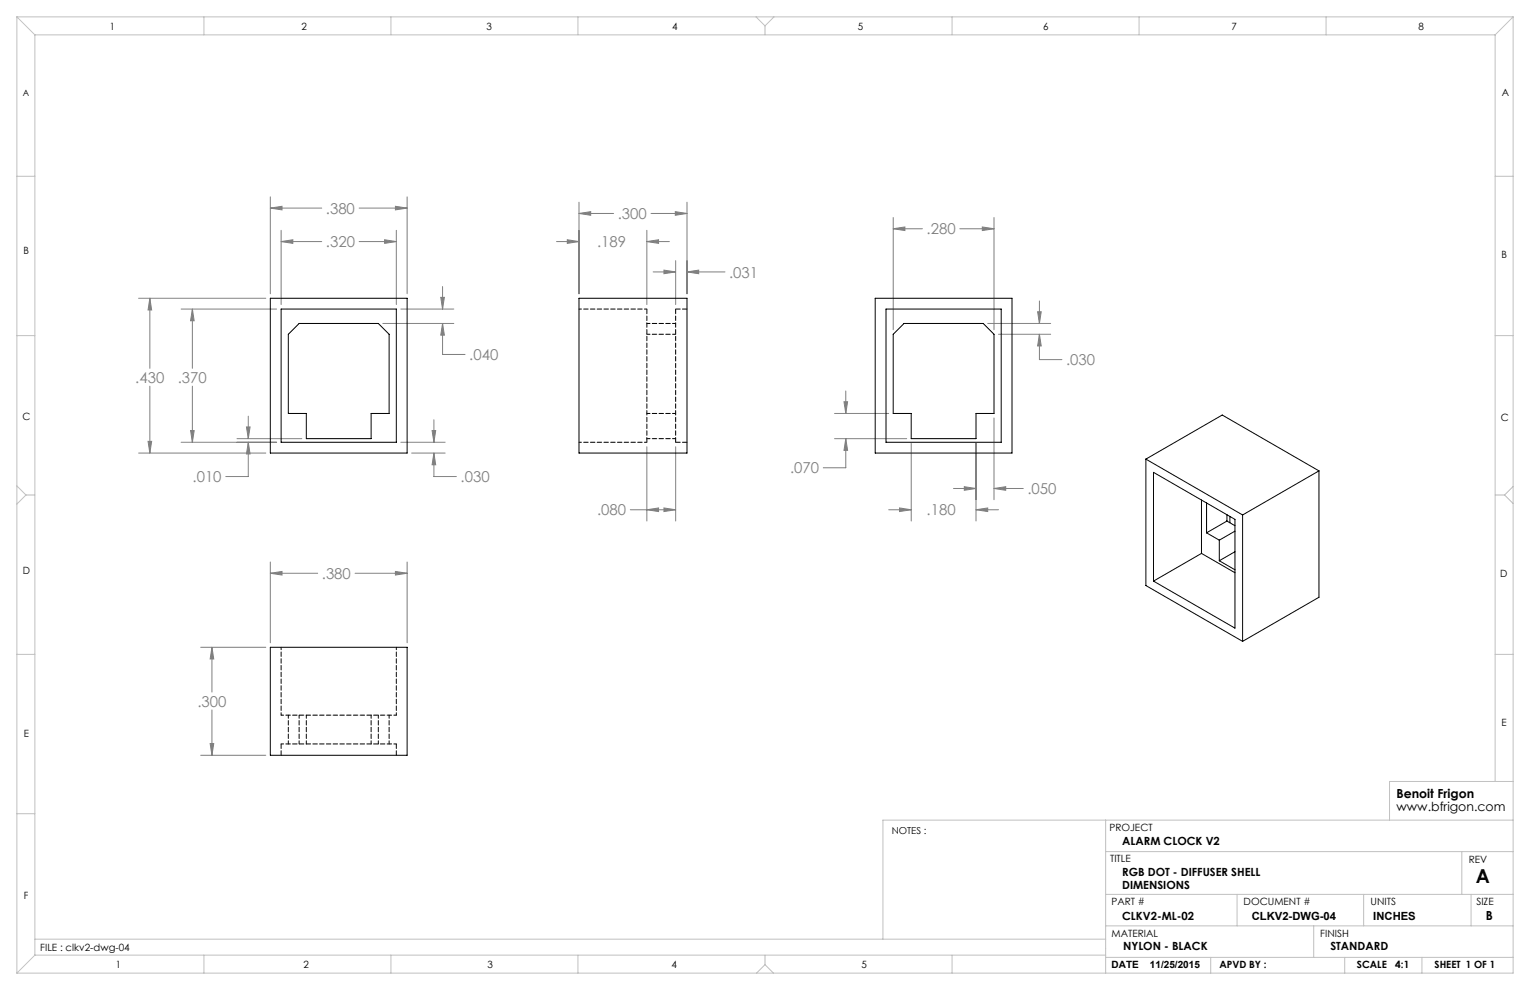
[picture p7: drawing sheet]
<svg xmlns="http://www.w3.org/2000/svg" width="432mm" height="279mm" viewBox="0 0 432 279" stroke-linecap="round" stroke-linejoin="round" font-family="sans-serif">
<g fill="none" stroke="#808080" stroke-width=".28">
<path d="M76.3 58.7l3.3-.5v1zM76.3 55.6v27.3M76.3 58.7h14.5M101.4 58.7h13.5M111.6 58.2l3.3 .5-3.3 .5zM114.9 55.6v27.3M163.4 57.1v25.8M190.6 59.7l3.3 .5-3.3 .6zM193.9 57.1v25.8M79.3 68.2l3.3-.5v1zM79.3 65v21M79.3 68.2h11.5"/>
<path d="M101.4 68.2h10.5M108.5 67.7l3.4 .5-3.4 .5zM111.9 65v21M157.1 68.2h6.3M160.1 67.7l3.3 .5-3.3 .5zM163.4 60.2l3.3-.5v1.1zM163.4 60.2h9.8M182.6 68.2l3.3-.5v1zM182.6 68.2h6.3M182.6 65v21M183.7 60.2h10.2M184.3 76.7h6.4"/>
<path d="M187.4 76.2l3.3 .5-3.3 .6zM190.7 73.6v12.4M193.9 76.7l3.3-.5v1.1zM193.9 76.7h10.7M252.1 64.6l3.3-.5v1zM252.1 61.4v31.7M252.1 64.6h8.2M270.9 64.6h9.6M277.2 64.1l3.3 .5-3.3 .5zM280.5 61.4v31.7M39.1 84.2h35.9M42.3 84.2l.5 3.3h-1z"/>
<path d="M42.3 84.2v19.8M51.1 87.2h27M54.3 87.2l.5 3.3h-1zM54.3 87.2v16.8M108 91.3h20.1M113.1 87.2h15M124.4 83.9h1l-.5 3.3zM124.9 91.3l.5 3.3h-1zM124.9 91.3v8.7h6.3M124.9 80.9v6.3M278.8 91.3h17.7M281.8 94.3h14.7"/>
<path d="M292.8 88h1.1l-.6 3.3zM293.3 94.3l.6 3.3h-1.1zM293.3 94.3v7.2h6.4M293.3 84.9v6.4M42.3 109v18.9M54.3 109v15.8M70.1 117.5v6.3M122.5 118.5v6.3M235.5 116.7h15.3M238.2 113.4h1l-.5 3.3zM238.7 110.3v6.4M280.5 118v23"/>
<path d="M39.1 127.9h35.9M41.8 124.6h1l-.5 3.3zM51.1 124.8h27M53.8 121.5h1l-.5 3.3zM66.9 123.8h18.3M69.6 120.5h1l-.5 3.3zM70.1 124.8l.5 3.3h-1zM70.1 124.8v9.7h-6.4M113.1 124.8h12.5M116.2 127.9h9.4M121.9 121.5h1.1l-.5 3.3zM122.5 127.9l.5 3.3h-1.1z"/>
<path d="M122.5 127.9v6.6h6.3M182.6 126.1v20.9M190.7 126.1v20.9M235.5 123.8h20.4M238.7 123.8l.5 3.3h-1zM238.7 123.8v8.2h-6.4M257.2 125.1v21.9M269.1 137.9h6.4M272.1 137.4l3.4 .5-3.4 .5zM275.5 125.1v21.9M280.5 137.9l3.3-.5v1zM280.5 137.9h8.3"/>
<path d="M76.3 158.6v22.8M114.9 158.6v22.8M177.9 143.9h12.8M182.6 143.9l3.3-.5v1zM187.4 143.4l3.3 .5-3.3 .5zM250.8 143.9h6.4M253.9 143.4l3.3 .5-3.3 .5zM275.5 143.9l3.3-.5v1zM275.5 143.9h6.3M76.3 161.8l3.3-.5v1zM76.3 161.8h13.4M100.2 161.8h14.7"/>
<path d="M111.6 161.3l3.3 .5-3.3 .5zM56.6 182.7h18.4M59.8 182.7l.5 3.3h-1zM59.8 182.7v12.6M56.6 213.2h18.4M59.3 209.9h1l-.5 3.3zM59.8 200.4v12.8"/>
</g>
<g fill="none" stroke="#c0c0c0" stroke-width=".28">
<path d="M4.8 4.8l5 5M4.8 4.8h422.2M4.8 4.8v269.8M9.8 9.8h412.2M9.8 9.8v259.8M57.5 4.8v5M110.3 4.8v5M163.1 4.8v5M213.4 4.8l2.5 2.5M215.9 7.3v2.5M218.4 4.8l-2.5 2.5M268.7 4.8v5"/>
<path d="M321.5 4.8v5M374.3 4.8v5M422 9.8v210.7M427 4.8l-5 5M427 4.8v269.8h-422.2M4.8 49.7h5M422 49.7h5M4.8 94.7h5M422 94.7h5M4.8 137.1l2.5 2.6M7.3 139.7l-2.5 2.6M7.3 139.7h2.5"/>
<path d="M422 139.7h2.6M424.6 139.7l2.4 2.4M427 137.3l-2.4 2.4M4.8 184.7h5M422 184.7h5M4.8 229.7h5M312 231.5v43.1M427 231.5h-177.8v33.6M427 220.5h-34.8v11M312 240.3h115M312 252.4h115M349.1 252.4v8.9"/>
<path d="M384.9 252.4v8.9M412.6 240.3v12.1M415.2 252.4v8.9M9.8 265.1h302.2M9.8 269.6l-5 5M9.8 269.6h302.2M57.5 269.6v5M110.3 269.6v5M163.1 269.6v5M215.9 272.2l-2.4 2.4M215.9 272.2l2.4 2.4M215.9 269.6v2.6"/>
<path d="M268.7 269.6v5M312 270.2h115M312 261.3h115M341.7 270.2v4.4M370.8 261.3v8.9M379.5 270.2v4.4M401.3 270.2v4.4"/>
</g>
<path d="M111.6 58.2l3.3 .5-3.3 .5zM76.3 58.7l3.3-.5v1zM42.3 84.2l.5 3.3h-1zM41.8 124.6h1l-.5 3.3zM54.3 87.2l.5 3.3h-1zM53.8 121.5h1l-.5 3.3zM121.9 121.5h1.1l-.5 3.3zM122.5 127.9l.5 3.3h-1.1zM79.3 68.2l3.3-.5v1zM108.5 67.7l3.4 .5-3.4 .5zM124.9 91.3l.5 3.3h-1zM124.4 83.9h1l-.5 3.3zM69.6 120.5h1l-.5 3.3zM70.1 124.8l.5 3.3h-1zM163.4 60.2l3.3-.5v1.1zM190.6 59.7l3.3 .5-3.3 .6zM182.6 68.2l3.3-.5v1zM160.1 67.7l3.3 .5-3.3 .5zM187.4 76.2l3.3 .5-3.3 .6zM193.9 76.7l3.3-.5v1.1zM182.6 143.9l3.3-.5v1zM187.4 143.4l3.3 .5-3.3 .5zM76.3 161.8l3.3-.5v1zM111.6 161.3l3.3 .5-3.3 .5zM59.8 182.7l.5 3.3h-1zM59.3 209.9h1l-.5 3.3zM253.9 143.4l3.3 .5-3.3 .5zM275.5 143.9l3.3-.5v1zM252.1 64.6l3.3-.5v1zM277.2 64.1l3.3 .5-3.3 .5zM280.5 137.9l3.3-.5v1zM272.1 137.4l3.4 .5-3.4 .5zM238.7 123.8l.5 3.3h-1zM238.2 113.4h1l-.5 3.3zM293.3 94.3l.6 3.3h-1.1zM292.8 88h1.1l-.6 3.3z" fill="#808080"/>
<g fill="none" stroke="#000" stroke-width=".28">
<path d="M76.3 84.2h38.6v43.7h-38.6zM79.3 87.2h32.6v37.6h-32.6zM81.4 94.3l3-3h22.4l3 3v22.4h-5.1v7.1h-18.2v-7.1h-5.1zM163.4 84.2h30.5v43.7h-30.5zM247 84.2h38.6v43.7h-38.6zM250.1 87.2h32.5v37.6h-32.5zM252.1 94.3l3-3h22.4l3 3v22.4h-5v7.1h-18.3v-7.1h-5.1zM323.4 129.6v35.6l27.3 15.8M323.4 129.6l27.3 15.7M323.4 129.6l21.5-12.5 27.3 15.8M325.5 133.3l23 13.3v30.7l-23-13.3zM372.2 132.9v35.7l-21.5 12.4"/>
<path d="M372.2 132.9l-21.5 12.4M339.1 141.1v15.1M339.1 156.2l9.4 5.4M339.1 156.2l-13.6 7.8M340.5 142v8.4M340.5 150.4l3.6 2.1M344.1 152.5v5.8M344.1 158.3l4.4 2.5M346.3 147.1l-5.8 3.3M346.3 145.3v1.8M346.3 147.1l2.2 1.3M347.1 145.7v1.8"/>
<path d="M348.5 155.7l-4.4 2.6M348.5 149.9l-4.4 2.6M350.7 145.3v35.7M76.3 182.7h38.6v30.5h-38.6z"/>
</g>
<path d="M190.7 87.2h3.2M190.7 124.8h3.2M79.3 210v3.2M111.9 210v3.2" fill="none" stroke="#000" stroke-width=".28" stroke-dasharray="1.3 .6"/>
<path d="M190.7 87.2v37.6M182.6 124.8v-37.6" fill="none" stroke="#000" stroke-width=".28" stroke-dasharray="1.3 .6" stroke-dashoffset="-.1"/>
<path d="M182.6 87.2h-19.2M182.6 124.8h-19.2M79.3 201.8h32.6M79.3 201.8v-19.1M111.9 210h-32.6M111.9 201.8v-19.1" fill="none" stroke="#000" stroke-width=".28" stroke-dasharray="1.3 .6" stroke-dashoffset=".6"/>
<path d="M190.7 94.3h-8.1M190.7 91.3h-8.1M190.7 116.7h-8.1M190.7 123.8h-8.1M81.4 210v-8.2M84.4 210v-8.2M86.5 210v-8.2M104.7 210v-8.2M106.8 210v-8.2M109.8 210v-8.2" fill="none" stroke="#000" stroke-width=".28" stroke-dasharray="1.3 .6" stroke-dashoffset=".4"/>
<text font-size="5.4" x="416.5" y="249.1">A</text>
<g font-size="4.2" fill="#808080">
<text x="92" y="60.3">.380</text>
<text x="174.3" y="61.8">.300</text>
<text x="92" y="69.8">.320</text>
<text x="168.5" y="69.8">.189</text>
<text x="261.5" y="66.2">.280</text>
<text x="205.8" y="78.3">.031</text>
<text x="132.4" y="101.6">.040</text>
<text x="300.9" y="103.1">.030</text>
<text x="38.2" y="108.1">.430</text>
<text x="50.2" y="108.1">.370</text>
<text x="54.3" y="136.1">.010</text>
<text x="130" y="136.1">.030</text>
<text x="223" y="133.6">.070</text>
<text x="290" y="139.5">.050</text>
<text x="168.5" y="145.5">.080</text>
<text x="261.5" y="145.5">.180</text>
<text x="90.8" y="163.4">.380</text>
<text x="55.7" y="199.4">.300</text>
</g>
<g font-size="3.5">
<text x="394.1" y="225.3">Benoit Frigon</text>
<text x="394.1" y="228.8">www.bfrigon.com</text>
<text x="419.3" y="259.7">B</text>
</g>
<g font-size="3.2">
<text x="316.7" y="238.4">ALARM CLOCK V2</text>
<text x="316.7" y="247.3">RGB DOT - DIFFUSER SHELL</text>
<text x="316.7" y="250.8">DIMENSIONS</text>
<text x="316.7" y="259.7">CLKV2-ML-02</text>
<text x="353.3" y="259.7">CLKV2-DWG-04</text>
<text x="387.6" y="259.7">INCHES</text>
<text x="317" y="268.2">NYLON - BLACK</text>
<text x="375.5" y="268.2">STANDARD</text>
</g>
<g font-size="2.8">
<text x="31" y="8.5">1</text>
<text x="85.1" y="8.5">2</text>
<text x="137.3" y="8.5">3</text>
<text x="189.7" y="8.5">4</text>
<text x="242.1" y="8.5">5</text>
<text x="294.4" y="8.5">6</text>
<text x="347.6" y="8.5">7</text>
<text x="400.3" y="8.5">8</text>
<text x="423.8" y="27.2">A</text>
<text x="6.7" y="71.8">B</text>
<text x="423.8" y="72.8">B</text>
<text x="6.4" y="118.6">C</text>
<text x="423.5" y="118.9">C</text>
<text x="6.5" y="162.1">D</text>
<text x="423.4" y="163">D</text>
<text x="6.7" y="207.9">E</text>
<text x="423.7" y="204.9">E</text>
<text x="313.1" y="234.6">PROJECT</text>
<text x="313.3" y="243.2">TITLE</text>
<text x="414.5" y="243.6">REV</text>
<text x="6.7" y="253.8">F</text>
<text x="313.7" y="255.3">PART #</text>
<text x="351" y="255.3">DOCUMENT #</text>
<text x="386.8" y="255.3">UNITS</text>
<text x="416.7" y="255.3">SIZE</text>
<text x="11.4" y="268.4">FILE : clkv2-dwg-04</text>
<text x="313.7" y="264.6">MATERIAL</text>
<text x="372.6" y="264.5">FINISH</text>
<text x="32.7" y="273.3">1</text>
<text x="85.7" y="273.3">2</text>
<text x="137.6" y="273.3">3</text>
<text x="189.6" y="273.3">4</text>
<text x="243.2" y="273.2">5</text>
<text x="313.7" y="273.3">DATE</text>
<text x="324.5" y="273.3">11/25/2015</text>
<text x="344.1" y="273.1">APVD BY :</text>
<text x="383" y="273.1">SCALE</text>
<text x="393.8" y="273.1">4:1</text>
<text x="404.9" y="273.1">SHEET 1 OF 1</text>
</g>
<text font-size="2.7" x="251.7" y="235.2">NOTES :</text>
<text font-size="2.5" x="6.4" y="27">A</text>
</svg>
